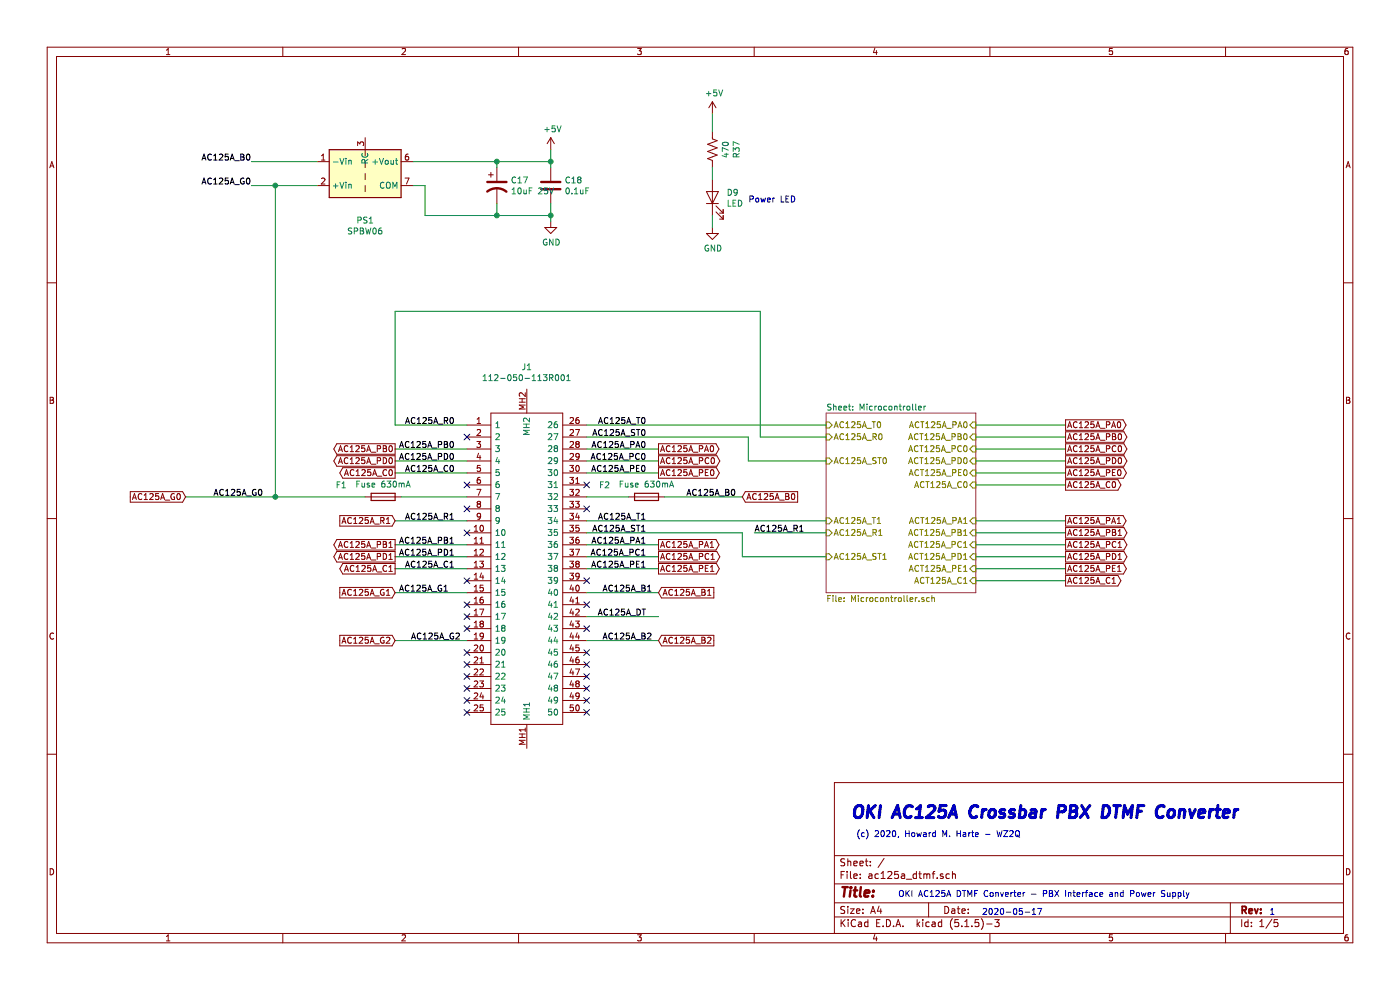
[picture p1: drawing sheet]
EESchema Schematic File Version 4
EELAYER 30 0
EELAYER END
$Descr A4 11693 8268
encoding utf-8
Sheet 1 5
Title ""
Date ""
Rev ""
Comp ""
Comment1 ""
Comment2 ""
Comment3 ""
Comment4 ""
$EndDescr
$Sheet
S 6900 3450 1250 1500
U 5EBEBADD
F0 "Microcontroller" 50
F1 "Microcontroller.sch" 50
F2 "AC125A_T0" I L 6900 3550 50 
F3 "AC125A_R0" I L 6900 3650 50 
F4 "AC125A_T1" I L 6900 4350 50 
F5 "AC125A_R1" I L 6900 4450 50 
F6 "AC125A_ST0" I L 6900 3850 50 
F7 "AC125A_ST1" I L 6900 4650 50 
F8 "ACT125A_PA0" I R 8150 3550 50 
F9 "ACT125A_PB0" I R 8150 3650 50 
F10 "ACT125A_PC0" I R 8150 3750 50 
F11 "ACT125A_PD0" I R 8150 3850 50 
F12 "ACT125A_PE0" I R 8150 3950 50 
F13 "ACT125A_C0" I R 8150 4050 50 
F14 "ACT125A_PA1" I R 8150 4350 50 
F15 "ACT125A_PB1" I R 8150 4450 50 
F16 "ACT125A_PC1" I R 8150 4550 50 
F17 "ACT125A_PD1" I R 8150 4650 50 
F18 "ACT125A_PE1" I R 8150 4750 50 
F19 "ACT125A_C1" I R 8150 4850 50 
$EndSheet
Text Label 5400 3550 2    50   ~ 0
AC125A_T0
Text Label 5400 3650 2    50   ~ 0
AC125A_ST0
Text Label 5400 3750 2    50   ~ 0
AC125A_PA0
Wire Wire Line
	4900 3750 5500 3750
Text Label 5400 3850 2    50   ~ 0
AC125A_PC0
Wire Wire Line
	4900 3850 5500 3850
Text Label 5400 3950 2    50   ~ 0
AC125A_PE0
Wire Wire Line
	4900 3950 5500 3950
Text Label 6150 4150 2    50   ~ 0
AC125A_B0
Text Label 5400 4350 2    50   ~ 0
AC125A_T1
Text Label 5400 4450 2    50   ~ 0
AC125A_ST1
Text Label 5400 4550 2    50   ~ 0
AC125A_PA1
Wire Wire Line
	4900 4550 5500 4550
Text Label 5400 4650 2    50   ~ 0
AC125A_PC1
Wire Wire Line
	4900 4650 5500 4650
Text Label 5400 4750 2    50   ~ 0
AC125A_PE1
Wire Wire Line
	4900 4750 5500 4750
Wire Wire Line
	4900 4950 5500 4950
Text Label 5450 4950 2    50   ~ 0
AC125A_B1
Wire Wire Line
	6350 2600 6350 3650
Wire Wire Line
	6250 3650 6250 3850
Wire Wire Line
	4900 3650 6250 3650
Wire Wire Line
	6200 4450 6200 4650
Wire Wire Line
	4900 4450 6200 4450
Wire Wire Line
	4900 5150 5500 5150
Text Label 5400 5150 2    50   ~ 0
AC125A_DT
Wire Wire Line
	4900 5350 5500 5350
Text Label 5450 5350 2    50   ~ 0
AC125A_B2
Text GLabel 8900 3650 2    50   Output ~ 0
AC125A_PB0
Wire Wire Line
	8150 3650 8900 3650
Text GLabel 8900 3550 2    50   Output ~ 0
AC125A_PA0
Wire Wire Line
	8150 3550 8900 3550
Text GLabel 8900 3850 2    50   Output ~ 0
AC125A_PD0
Wire Wire Line
	8150 3850 8900 3850
Text GLabel 8900 3750 2    50   Output ~ 0
AC125A_PC0
Wire Wire Line
	8150 3750 8900 3750
Text GLabel 8900 4050 2    50   Output ~ 0
AC125A_C0
Wire Wire Line
	8150 4050 8900 4050
Text GLabel 8900 3950 2    50   Output ~ 0
AC125A_PE0
Wire Wire Line
	8150 3950 8900 3950
Text GLabel 8900 4450 2    50   Output ~ 0
AC125A_PB1
Wire Wire Line
	8150 4450 8900 4450
Text GLabel 8900 4350 2    50   Output ~ 0
AC125A_PA1
Wire Wire Line
	8150 4350 8900 4350
Text GLabel 8900 4650 2    50   Output ~ 0
AC125A_PD1
Wire Wire Line
	8150 4650 8900 4650
Text GLabel 8900 4550 2    50   Output ~ 0
AC125A_PC1
Wire Wire Line
	8150 4550 8900 4550
Text GLabel 8900 4850 2    50   Output ~ 0
AC125A_C1
Wire Wire Line
	8150 4850 8900 4850
Text GLabel 8900 4750 2    50   Output ~ 0
AC125A_PE1
Wire Wire Line
	8150 4750 8900 4750
Text GLabel 5500 3850 2    50   Output ~ 0
AC125A_PC0
Text GLabel 5500 3750 2    50   Output ~ 0
AC125A_PA0
Text GLabel 5500 3950 2    50   Output ~ 0
AC125A_PE0
Text GLabel 6200 4150 2    50   Input ~ 0
AC125A_B0
Text GLabel 5500 4650 2    50   Output ~ 0
AC125A_PC1
Text GLabel 5500 4550 2    50   Output ~ 0
AC125A_PA1
Text GLabel 5500 4750 2    50   Output ~ 0
AC125A_PE1
Text GLabel 5500 4950 2    50   Input ~ 0
AC125A_B1
Text GLabel 5500 5350 2    50   Input ~ 0
AC125A_B2
$Comp
L Device:CP1 C17
U 1 1
P 4150 1550
F 0 "C17" H 4265 1596 50  0000 L CNN
F 1 "10uF 25V" H 4265 1505 50  0000 L CNN
F 2 "Capacitor_THT:CP_Radial_D6.3mm_P2.50mm" H 4150 1550 50  0001 C CNN
F 3 "~" H 4150 1550 50  0001 C CNN
	1    4150 1550
	1    0    0    -1  
$EndComp
$Comp
L ac125a_dtmf:SPBW06 PS1
U 1 1
P 3050 1450
F 0 "PS1" H 3050 1061 50  0000 C CNN
F 1 "SPBW06" H 3050 970 50  0000 C CNN
F 2 "Converter_DCDC:Converter_DCDC_TRACO_TMR-xxxx_THT" H 2000 1200 50  0001 L CNN
F 3 "" H 4100 1150 50  0001 L CNN
	1    3050 1450
	1    0    0    -1  
$EndComp
Wire Wire Line
	3450 1350 4150 1350
Wire Wire Line
	4150 1350 4150 1400
Wire Wire Line
	4150 1700 4150 1800
Wire Wire Line
	4150 1800 3550 1800
Wire Wire Line
	3550 1800 3550 1550
Wire Wire Line
	3550 1550 3450 1550
Connection ~ 4150 1350
$Comp
L power:+5V #PWR0106
U 1 1
P 4600 1250
AR Path="/5F0C394C" Ref="#PWR0106"  Part="1" 
AR Path="/5EBEBADD/5F0C394C" Ref="#PWR?"  Part="1" 
F 0 "#PWR0106" H 4600 1100 50  0001 C CNN
F 1 "+5V" H 4615 1423 50  0000 C CNN
F 2 "" H 4600 1250 50  0001 C CNN
F 3 "" H 4600 1250 50  0001 C CNN
	1    4600 1250
	1    0    0    -1  
$EndComp
$Comp
L Device:C C18
U 1 1
P 4600 1550
AR Path="/5F0C3952" Ref="C18"  Part="1" 
AR Path="/5EBEBADD/5F0C3952" Ref="C?"  Part="1" 
F 0 "C18" H 4715 1596 50  0000 L CNN
F 1 "0.1uF" H 4715 1505 50  0000 L CNN
F 2 "Capacitor_THT:C_Disc_D3.0mm_W2.0mm_P2.50mm" H 4638 1400 50  0001 C CNN
F 3 "~" H 4600 1550 50  0001 C CNN
	1    4600 1550
	1    0    0    -1  
$EndComp
$Comp
L power:GND #PWR0107
U 1 1
P 4600 1850
AR Path="/5F0C3958" Ref="#PWR0107"  Part="1" 
AR Path="/5BA49F1B/5F0C3958" Ref="#PWR?"  Part="1" 
AR Path="/5EBEBADD/5F0C3958" Ref="#PWR?"  Part="1" 
F 0 "#PWR0107" H 4600 1600 50  0001 C CNN
F 1 "GND" H 4605 1677 50  0000 C CNN
F 2 "" H 4600 1850 50  0001 C CNN
F 3 "" H 4600 1850 50  0001 C CNN
	1    4600 1850
	1    0    0    -1  
$EndComp
Wire Wire Line
	4600 1400 4600 1350
Wire Wire Line
	4600 1700 4600 1800
Wire Wire Line
	4150 1350 4600 1350
Connection ~ 4600 1350
Wire Wire Line
	4600 1350 4600 1250
Wire Wire Line
	4150 1800 4600 1800
Connection ~ 4150 1800
Connection ~ 4600 1800
Wire Wire Line
	4600 1800 4600 1850
Wire Wire Line
	2650 1350 2100 1350
Text Label 2100 1350 2    50   ~ 0
AC125A_B0
Text Label 2100 1550 2    50   ~ 0
AC125A_G0
Text GLabel 3300 5350 0    50   Input ~ 0
AC125A_G2
Text GLabel 3300 4950 0    50   Input ~ 0
AC125A_G1
Text GLabel 3300 4750 0    50   Output ~ 0
AC125A_C1
Text GLabel 3300 4650 0    50   Output ~ 0
AC125A_PD1
Text GLabel 3300 4550 0    50   Output ~ 0
AC125A_PB1
Text GLabel 3300 4350 0    50   Input ~ 0
AC125A_R1
Text GLabel 1550 4150 0    50   Input ~ 0
AC125A_G0
Text GLabel 3300 3950 0    50   Output ~ 0
AC125A_C0
Text GLabel 3300 3850 0    50   Output ~ 0
AC125A_PD0
Text GLabel 3300 3750 0    50   Output ~ 0
AC125A_PB0
Text Label 3850 5350 2    50   ~ 0
AC125A_G2
Wire Wire Line
	3300 5350 3900 5350
Wire Wire Line
	3300 3550 3300 2600
Text Label 3750 4950 2    50   ~ 0
AC125A_G1
Wire Wire Line
	3900 4950 3300 4950
Wire Wire Line
	3300 4750 3900 4750
Text Label 3800 4750 2    50   ~ 0
AC125A_C1
Wire Wire Line
	3300 4650 3900 4650
Text Label 3800 4650 2    50   ~ 0
AC125A_PD1
Wire Wire Line
	3300 4550 3900 4550
Text Label 3800 4550 2    50   ~ 0
AC125A_PB1
Text Label 3800 4350 2    50   ~ 0
AC125A_R1
Wire Wire Line
	3300 4350 3900 4350
Text Label 2200 4150 2    50   ~ 0
AC125A_G0
Wire Wire Line
	3300 3950 3900 3950
Text Label 3800 3950 2    50   ~ 0
AC125A_C0
Wire Wire Line
	3300 3850 3900 3850
Text Label 3800 3850 2    50   ~ 0
AC125A_PD0
Wire Wire Line
	3300 3750 3900 3750
Text Label 3800 3750 2    50   ~ 0
AC125A_PB0
Text Label 3800 3550 2    50   ~ 0
AC125A_R0
Wire Wire Line
	3300 3550 3900 3550
Connection ~ 2300 1550
Wire Wire Line
	2300 1550 2650 1550
Wire Wire Line
	2100 1550 2300 1550
Wire Wire Line
	3300 2600 6350 2600
Wire Wire Line
	6350 3650 6900 3650
Wire Wire Line
	6250 3850 6900 3850
Wire Wire Line
	6200 4650 6900 4650
Wire Wire Line
	6900 4450 6300 4450
Text Label 6300 4450 0    50   ~ 0
AC125A_R1
Wire Wire Line
	4900 4350 6900 4350
Wire Wire Line
	4900 3550 6900 3550
$Comp
L Device:R_US R?
U 1 1
P 5950 1250
AR Path="/5BAA648F/5ECDB77F" Ref="R?"  Part="1" 
AR Path="/5BA4B80D/5ECDB77F" Ref="R?"  Part="1" 
AR Path="/5EBEBADD/5ECDB77F" Ref="R?"  Part="1" 
AR Path="/5ECDB77F" Ref="R37"  Part="1" 
F 0 "R37" V 5745 1250 50  0000 C CNN
F 1 "470" V 5836 1250 50  0000 C CNN
F 2 "Resistor_THT:R_Axial_DIN0207_L6.3mm_D2.5mm_P7.62mm_Horizontal" V 5990 1240 50  0001 C CNN
F 3 "~" H 5950 1250 50  0001 C CNN
	1    5950 1250
	-1   0    0    1   
$EndComp
$Comp
L Device:LED D?
U 1 1
P 5950 1650
AR Path="/5BAA648F/5ECDB785" Ref="D?"  Part="1" 
AR Path="/5BA4B80D/5ECDB785" Ref="D?"  Part="1" 
AR Path="/5EBEBADD/5ECDB785" Ref="D?"  Part="1" 
AR Path="/5ECDB785" Ref="D9"  Part="1" 
F 0 "D9" V 5988 1533 50  0000 R CNN
F 1 "LED" V 5897 1533 50  0000 R CNN
F 2 "LED_THT:LED_D5.0mm" H 5950 1650 50  0001 C CNN
F 3 "~" H 5950 1650 50  0001 C CNN
	1    5950 1650
	0    -1   -1   0   
$EndComp
$Comp
L power:+5V #PWR?
U 1 1
P 5950 950
AR Path="/5BAA648F/5ECDB78E" Ref="#PWR?"  Part="1" 
AR Path="/5BA4B80D/5ECDB78E" Ref="#PWR?"  Part="1" 
AR Path="/5EBEBADD/5ECDB78E" Ref="#PWR?"  Part="1" 
AR Path="/5ECDB78E" Ref="#PWR0108"  Part="1" 
F 0 "#PWR0108" H 5950 800 50  0001 C CNN
F 1 "+5V" H 5965 1123 50  0000 C CNN
F 2 "" H 5950 950 50  0001 C CNN
F 3 "" H 5950 950 50  0001 C CNN
	1    5950 950 
	1    0    0    -1  
$EndComp
$Comp
L power:GND #PWR0109
U 1 1
P 5950 1900
AR Path="/5ECE5DBF" Ref="#PWR0109"  Part="1" 
AR Path="/5BA49F1B/5ECE5DBF" Ref="#PWR?"  Part="1" 
AR Path="/5EBEBADD/5ECE5DBF" Ref="#PWR?"  Part="1" 
F 0 "#PWR0109" H 5950 1650 50  0001 C CNN
F 1 "GND" H 5955 1727 50  0000 C CNN
F 2 "" H 5950 1900 50  0001 C CNN
F 3 "" H 5950 1900 50  0001 C CNN
	1    5950 1900
	1    0    0    -1  
$EndComp
Wire Wire Line
	5950 1900 5950 1800
Wire Wire Line
	5950 1500 5950 1400
Wire Wire Line
	5950 1100 5950 950 
$Comp
L Device:Fuse F1
U 1 1
P 3200 4150
F 0 "F1" V 3100 3800 50  0000 C CNN
F 1 "Fuse 630mA" V 3094 4150 50  0000 C CNN
F 2 "Resistor_THT:R_Axial_DIN0309_L9.0mm_D3.2mm_P12.70mm_Horizontal" V 3130 4150 50  0001 C CNN
F 3 "https://www.digikey.com/product-detail/en/littelfuse-inc/0251-630MXL/F2312-ND/700711" H 3200 4150 50  0001 C CNN
	1    3200 4150
	0    1    1    0   
$EndComp
Wire Wire Line
	1550 4150 2300 4150
Wire Wire Line
	2300 1550 2300 4150
Wire Wire Line
	3900 4150 3350 4150
Wire Wire Line
	3050 4150 2300 4150
Connection ~ 2300 4150
$Comp
L Device:Fuse F2
U 1 1
P 5400 4150
F 0 "F2" V 5300 3800 50  0000 C CNN
F 1 "Fuse 630mA" V 5294 4150 50  0000 C CNN
F 2 "Resistor_THT:R_Axial_DIN0309_L9.0mm_D3.2mm_P12.70mm_Horizontal" V 5330 4150 50  0001 C CNN
F 3 "https://www.digikey.com/product-detail/en/littelfuse-inc/0251-630MXL/F2312-ND/700711" H 5400 4150 50  0001 C CNN
	1    5400 4150
	0    1    1    0   
$EndComp
Wire Wire Line
	5550 4150 6200 4150
Wire Wire Line
	5250 4150 4900 4150
Text Notes 7500 7500 0    50   ~ 0
OKI AC125A DTMF Converter - PBX Interface and Power Supply
Text Notes 8200 7650 0    50   ~ 0
2020-05-17
Text Notes 10600 7650 0    50   ~ 0
1
Text Notes 6250 1700 0    50   ~ 0
Power LED
Text Notes 7100 6850 0    100  Italic 20
OKI AC125A Crossbar PBX DTMF Converter
Text Notes 7150 7000 0    50   ~ 0
(c) 2020, Howard M. Harte - WZ2Q
NoConn ~ 3900 3650
NoConn ~ 3900 4050
NoConn ~ 3900 4250
NoConn ~ 3900 4450
NoConn ~ 3900 4850
NoConn ~ 3900 5050
NoConn ~ 3900 5150
NoConn ~ 3900 5250
NoConn ~ 3900 5450
NoConn ~ 3900 5550
NoConn ~ 3900 5650
NoConn ~ 3900 5750
NoConn ~ 3900 5850
NoConn ~ 3900 5950
NoConn ~ 4900 5950
NoConn ~ 4900 5850
NoConn ~ 4900 5750
NoConn ~ 4900 5650
NoConn ~ 4900 5550
NoConn ~ 4900 5450
NoConn ~ 4900 5250
NoConn ~ 4900 5050
NoConn ~ 4900 4850
NoConn ~ 4900 4250
NoConn ~ 4900 4050
$Comp
L ac125a_dtmf:112-050-113R001 J1
U 1 1
P 4400 6250
F 0 "J1" V 7581 6250 50  0000 C CNN
F 1 "112-050-113R001" V 7490 6250 50  0000 C CNN
F 2 "112050113R001" H 7250 6550 50  0001 L CNN
F 3 "https://componentsearchengine.com/Datasheets/1/112-050-113R001.pdf" H 7250 6450 50  0001 L CNN
F 4 "NORCOMP - 112-050-113R001 - CONNECTOR, RJ21X, PLUG, 50POS, THT" H 7250 6350 50  0001 L CNN "Description"
F 5 "15.55" H 7250 6250 50  0001 L CNN "Height"
F 6 "636-112-050-113R001" H 7250 6150 50  0001 L CNN "Mouser Part Number"
F 7 "https://www.mouser.co.uk/ProductDetail/NorComp/112-050-113R001?qs=IGgAdOvCTsTJzLtBbmM05Q%3D%3D" H 7250 6050 50  0001 L CNN "Mouser Price/Stock"
F 8 "NorComp" H 7250 5950 50  0001 L CNN "Manufacturer_Name"
F 9 "112-050-113R001" H 7250 5850 50  0001 L CNN "Manufacturer_Part_Number"
	1    4400 6250
	0    -1   -1   0   
$EndComp
$EndSCHEMATC
